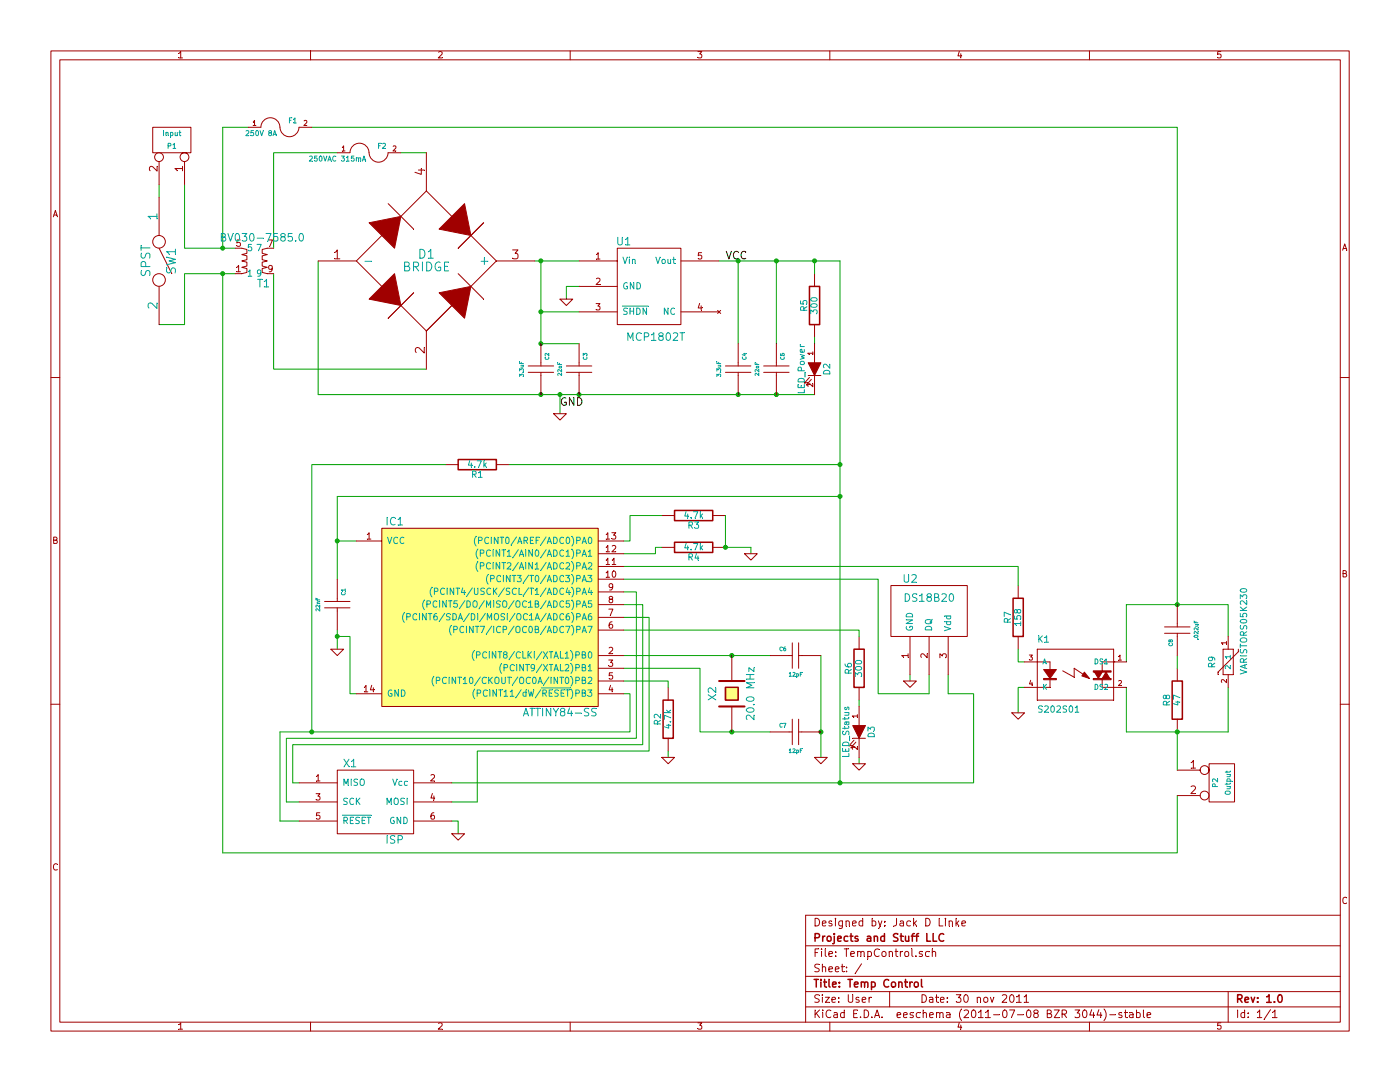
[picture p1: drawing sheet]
EESchema Schematic File Version 2  date 11/30/2011 9:58:48 PM
LIBS:power
LIBS:device
LIBS:transistors
LIBS:conn
LIBS:linear
LIBS:regul
LIBS:74xx
LIBS:adc-dac
LIBS:special
LIBS:microcontrollers
LIBS:atmel
LIBS:TempControl
LIBS:TempControl-cache
EELAYER 25  0
EELAYER END
$Descr User 11000 8500
encoding utf-8
Sheet 1 1
Title "Temp Control"
Date "30 nov 2011"
Rev "1.0"
Comp "Projects and Stuff LLC"
Comment1 "Designed by: Jack D Linke"
Comment2 ""
Comment3 ""
Comment4 ""
$EndDescr
$Comp
L R R2
U 1 1
P 5250 5650
F 0 "R2" V 5330 5650 50  0000 C CNN
F 1 "4.7k" V 5250 5650 50  0000 C CNN
	1    5250 5650
	-1   0    0    1   
$EndComp
$Comp
L R R5
U 1 1
P 6400 2400
F 0 "R5" V 6480 2400 50  0000 C CNN
F 1 "300" V 6400 2400 50  0000 C CNN
	1    6400 2400
	-1   0    0    1   
$EndComp
$Comp
L R R6
U 1 1
P 6750 5250
F 0 "R6" V 6830 5250 50  0000 C CNN
F 1 "300" V 6750 5250 50  0000 C CNN
	1    6750 5250
	-1   0    0    1   
$EndComp
$Comp
L R R7
U 1 1
P 8000 4850
F 0 "R7" V 8080 4850 50  0000 C CNN
F 1 "158" V 8000 4850 50  0000 C CNN
	1    8000 4850
	-1   0    0    1   
$EndComp
$Comp
L R R8
U 1 1
P 9250 5500
F 0 "R8" V 9330 5500 50  0000 C CNN
F 1 "47" V 9250 5500 50  0000 C CNN
	1    9250 5500
	-1   0    0    1   
$EndComp
$Comp
L R R4
U 1 1
P 5450 4300
F 0 "R4" V 5530 4300 50  0000 C CNN
F 1 "4.7k" V 5450 4300 50  0000 C CNN
	1    5450 4300
	0    1    1    0   
$EndComp
$Comp
L R R3
U 1 1
P 5450 4050
F 0 "R3" V 5530 4050 50  0000 C CNN
F 1 "4.7k" V 5450 4050 50  0000 C CNN
	1    5450 4050
	0    1    1    0   
$EndComp
$Comp
L R R1
U 1 1
P 3750 3650
F 0 "R1" V 3830 3650 50  0000 C CNN
F 1 "4.7k" V 3750 3650 50  0000 C CNN
	1    3750 3650
	0    1    1    0   
$EndComp
Wire Wire Line
	7150 5300 7150 5350
Wire Wire Line
	1850 1950 1450 1950
Wire Wire Line
	1450 1950 1450 1450
Wire Wire Line
	6600 6150 6600 2050
Wire Wire Line
	9250 6250 9250 6700
Wire Wire Line
	9250 6700 1750 6700
Wire Wire Line
	4900 4450 8000 4450
Wire Wire Line
	8000 4450 8000 4600
Connection ~ 5700 4300
Wire Wire Line
	5900 4300 5700 4300
Wire Wire Line
	5900 4300 5900 4350
Wire Wire Line
	5200 4300 5150 4300
Wire Wire Line
	5150 4300 5150 4350
Wire Wire Line
	5150 4350 4900 4350
Wire Wire Line
	5250 5400 5250 5350
Wire Wire Line
	5250 5350 4900 5350
Connection ~ 6600 6150
Wire Wire Line
	3550 6150 7650 6150
Wire Wire Line
	7650 6150 7650 5450
Wire Wire Line
	7650 5450 7450 5450
Wire Wire Line
	6750 5000 6750 4950
Wire Wire Line
	6750 4950 4900 4950
Wire Wire Line
	6050 5750 5500 5750
Wire Wire Line
	5500 5750 5500 5250
Wire Wire Line
	5500 5250 4900 5250
Connection ~ 6450 5750
Wire Wire Line
	6450 5150 6450 5950
Connection ~ 2650 4250
Wire Wire Line
	2800 4250 2650 4250
Connection ~ 6600 3650
Wire Wire Line
	6600 3650 4000 3650
Wire Wire Line
	6600 3900 2650 3900
Wire Wire Line
	4900 4850 5100 4850
Wire Wire Line
	5100 4850 5100 5900
Wire Wire Line
	5100 5900 3750 5900
Wire Wire Line
	3750 5900 3750 6300
Wire Wire Line
	4900 4650 5000 4650
Wire Wire Line
	5000 4650 5000 5800
Wire Wire Line
	5000 5800 2250 5800
Wire Wire Line
	2250 5800 2250 6300
Connection ~ 2450 5750
Wire Wire Line
	2200 6450 2200 5750
Wire Wire Line
	6750 5950 6750 6000
Wire Wire Line
	6400 2650 6400 2700
Connection ~ 2650 5000
Wire Wire Line
	2650 5100 2650 4950
Wire Wire Line
	2350 6150 2300 6150
Connection ~ 1750 2150
Connection ~ 5750 5750
Wire Wire Line
	1950 1000 1750 1000
Connection ~ 1750 1950
Wire Wire Line
	1750 1000 1750 1950
Connection ~ 6100 2050
Wire Wire Line
	6600 2050 5650 2050
Wire Wire Line
	5800 2700 5800 2050
Connection ~ 4550 3100
Wire Wire Line
	3350 1200 3150 1200
Connection ~ 4400 3100
Wire Wire Line
	4400 3100 4400 3250
Connection ~ 4250 2700
Wire Wire Line
	4550 2700 4250 2700
Connection ~ 4250 2050
Wire Wire Line
	4550 2450 4250 2450
Wire Wire Line
	3350 2900 2150 2900
Wire Wire Line
	2150 2900 2150 2150
Connection ~ 9250 5750
Wire Wire Line
	8850 5750 9650 5750
Wire Wire Line
	8850 5750 8850 5400
Wire Wire Line
	9650 5750 9650 5400
Wire Wire Line
	8850 5200 8850 4750
Wire Wire Line
	9650 5000 9650 4750
Wire Wire Line
	9650 4750 8850 4750
Connection ~ 9250 4750
Wire Wire Line
	9250 5150 9250 5250
Wire Wire Line
	9250 6050 9250 5750
Wire Wire Line
	2150 1950 2150 1200
Wire Wire Line
	2150 1200 2650 1200
Wire Wire Line
	4550 2050 4200 2050
Wire Wire Line
	4250 2700 4250 2050
Connection ~ 4250 2450
Wire Wire Line
	4550 2250 4450 2250
Wire Wire Line
	4450 2250 4450 2350
Wire Wire Line
	2500 2050 2500 3100
Connection ~ 4250 3100
Connection ~ 5800 3100
Wire Wire Line
	6100 2050 6100 2700
Connection ~ 5800 2050
Connection ~ 5750 5150
Wire Wire Line
	8050 5400 8000 5400
Wire Wire Line
	8000 5400 8000 5600
Wire Wire Line
	3550 6450 3600 6450
Wire Wire Line
	3600 6450 3600 6550
Wire Wire Line
	2200 6450 2350 6450
Wire Wire Line
	2250 6300 2350 6300
Wire Wire Line
	3750 6300 3550 6300
Wire Wire Line
	6400 2050 6400 2150
Connection ~ 6400 2050
Wire Wire Line
	2500 3100 6400 3100
Connection ~ 6100 3100
Wire Wire Line
	6750 5500 6750 5550
Wire Wire Line
	3500 3650 2450 3650
Wire Wire Line
	2450 3650 2450 5750
Wire Wire Line
	4900 5450 4950 5450
Wire Wire Line
	4950 5450 4950 5750
Wire Wire Line
	4950 5750 2200 5750
Wire Wire Line
	2300 6150 2300 5850
Wire Wire Line
	2300 5850 5050 5850
Wire Wire Line
	5050 5850 5050 4750
Wire Wire Line
	5050 4750 4900 4750
Wire Wire Line
	2650 3900 2650 4550
Wire Wire Line
	2650 5000 2750 5000
Wire Wire Line
	2750 5000 2750 5450
Wire Wire Line
	2750 5450 2800 5450
Connection ~ 6600 3900
Wire Wire Line
	6050 5150 4900 5150
Wire Wire Line
	4900 4550 6900 4550
Wire Wire Line
	6900 4550 6900 5450
Wire Wire Line
	6900 5450 7300 5450
Wire Wire Line
	5250 5900 5250 5950
Wire Wire Line
	4900 4250 4950 4250
Wire Wire Line
	4950 4250 4950 4050
Wire Wire Line
	4950 4050 5200 4050
Wire Wire Line
	5700 4300 5700 4050
Wire Wire Line
	1750 6700 1750 2150
Wire Wire Line
	8000 5100 8000 5200
Wire Wire Line
	8000 5200 8050 5200
Wire Wire Line
	9250 4750 9250 1000
Wire Wire Line
	9250 1000 2450 1000
Wire Wire Line
	7450 5450 7450 5300
Wire Wire Line
	1250 1450 1250 1550
Wire Wire Line
	1250 2550 1450 2550
Wire Wire Line
	1450 2550 1450 2150
Wire Wire Line
	1450 2150 1850 2150
Wire Wire Line
	7300 5450 7300 5300
$Comp
L BV030-7585.0 T1
U 1 1
P 2000 2050
F 0 "T1" H 2070 1870 60  0000 C CNN
F 1 "BV030-7585.0" H 2060 2230 60  0000 C CNN
	1    2000 2050
	1    0    0    -1  
$EndComp
$Comp
L SPST SW1
U 1 1
P 1250 2050
F 0 "SW1" H 1250 2150 70  0000 C CNN
F 1 "SPST" H 1250 1950 70  0000 C CNN
	1    1250 2050
	0    1    1    0   
$EndComp
Text Label 4400 3200 0    60   ~ 0
GND
Text Label 5700 2050 0    60   ~ 0
VCC
$Comp
L GND #PWR5
U 1 1
P 5250 5950
F 0 "#PWR5" H 5250 5950 30  0001 C CNN
F 1 "GND" H 5250 5880 30  0001 C CNN
	1    5250 5950
	1    0    0    -1  
$EndComp
$Comp
L GND #PWR6
U 1 1
P 5900 4350
F 0 "#PWR6" H 5900 4350 30  0001 C CNN
F 1 "GND" H 5900 4280 30  0001 C CNN
	1    5900 4350
	1    0    0    -1  
$EndComp
$Comp
L ATTINY84-SS IC1
U 1 1
P 3850 4850
F 0 "IC1" H 3100 5600 60  0000 C CNN
F 1 "ATTINY84-SS" H 4400 4100 60  0000 C CNN
F 2 "SO14" H 3150 4100 60  0001 C CNN
	1    3850 4850
	1    0    0    -1  
$EndComp
$Comp
L GND #PWR8
U 1 1
P 6750 6000
F 0 "#PWR8" H 6750 6000 30  0001 C CNN
F 1 "GND" H 6750 5930 30  0001 C CNN
	1    6750 6000
	1    0    0    -1  
$EndComp
$Comp
L LED D3
U 1 1
P 6750 5750
F 0 "D3" H 6750 5850 50  0000 C CNN
F 1 "LED_Status" H 6750 5650 50  0000 C CNN
	1    6750 5750
	0    1    1    0   
$EndComp
$Comp
L LED D2
U 1 1
P 6400 2900
F 0 "D2" H 6400 3000 50  0000 C CNN
F 1 "LED_Power" H 6400 2800 50  0000 C CNN
	1    6400 2900
	0    1    1    0   
$EndComp
$Comp
L SMALL_CAPACITOR C1
U 1 1
P 2450 4500
F 0 "C1" H 2600 4750 30  0000 C CNN
F 1 "22nF" H 2700 4550 30  0000 C CNN
	1    2450 4500
	0    1    1    0   
$EndComp
$Comp
L GND #PWR2
U 1 1
P 3600 6550
F 0 "#PWR2" H 3600 6550 30  0001 C CNN
F 1 "GND" H 3600 6480 30  0001 C CNN
	1    3600 6550
	1    0    0    -1  
$EndComp
$Comp
L ISP X1
U 1 1
P 2950 6300
F 0 "X1" H 2750 6600 60  0000 C CNN
F 1 "ISP" H 3100 6000 60  0000 C CNN
	1    2950 6300
	1    0    0    -1  
$EndComp
$Comp
L GND #PWR10
U 1 1
P 8000 5600
F 0 "#PWR10" H 8000 5600 30  0001 C CNN
F 1 "GND" H 8000 5530 30  0001 C CNN
	1    8000 5600
	1    0    0    -1  
$EndComp
$Comp
L DS18B20 U2
U 1 1
P 7300 5000
F 0 "U2" H 7150 5450 60  0000 C CNN
F 1 "DS18B20" H 7300 5300 60  0000 C CNN
	1    7300 5000
	1    0    0    -1  
$EndComp
$Comp
L GND #PWR4
U 1 1
P 4450 2350
F 0 "#PWR4" H 4450 2350 30  0001 C CNN
F 1 "GND" H 4450 2280 30  0001 C CNN
	1    4450 2350
	1    0    0    -1  
$EndComp
$Comp
L GND #PWR3
U 1 1
P 4400 3250
F 0 "#PWR3" H 4400 3250 30  0001 C CNN
F 1 "GND" H 4400 3180 30  0001 C CNN
	1    4400 3250
	1    0    0    -1  
$EndComp
$Comp
L SMALL_CAPACITOR C4
U 1 1
P 5600 2650
F 0 "C4" H 5750 2900 30  0000 C CNN
F 1 "3.3uF" H 5850 2700 30  0000 C CNN
	1    5600 2650
	0    1    1    0   
$EndComp
$Comp
L SMALL_CAPACITOR C5
U 1 1
P 5900 2650
F 0 "C5" H 6050 2900 30  0000 C CNN
F 1 "22nF" H 6150 2700 30  0000 C CNN
	1    5900 2650
	0    1    1    0   
$EndComp
$Comp
L MCP1802T U1
U 1 1
P 5100 2250
F 0 "U1" H 4900 2600 60  0000 C CNN
F 1 "MCP1802T" H 5150 1850 60  0000 C CNN
	1    5100 2250
	1    0    0    -1  
$EndComp
$Comp
L GND #PWR9
U 1 1
P 7150 5350
F 0 "#PWR9" H 7150 5350 30  0001 C CNN
F 1 "GND" H 7150 5280 30  0001 C CNN
	1    7150 5350
	1    0    0    -1  
$EndComp
$Comp
L GND #PWR7
U 1 1
P 6450 5950
F 0 "#PWR7" H 6450 5950 30  0001 C CNN
F 1 "GND" H 6450 5880 30  0001 C CNN
	1    6450 5950
	1    0    0    -1  
$EndComp
$Comp
L GND #PWR1
U 1 1
P 2650 5100
F 0 "#PWR1" H 2650 5100 30  0001 C CNN
F 1 "GND" H 2650 5030 30  0001 C CNN
	1    2650 5100
	1    0    0    -1  
$EndComp
$Comp
L CRYSTAL X2
U 1 1
P 5750 5450
F 0 "X2" H 5750 5600 60  0000 C CNN
F 1 "20.0 MHz" H 5750 5300 60  0000 C CNN
	1    5750 5450
	0    -1   -1   0   
$EndComp
$Comp
L VARISTORS05K230 R9
U 1 1
P 9650 5200
F 0 "R9" H 9600 5300 50  0000 L BNN
F 1 "VARISTORS05K230" H 9550 5050 50  0000 L BNN
F 2 "varistor-S05K230" H 9650 5350 50  0001 C CNN
	1    9650 5200
	0    -1   -1   0   
$EndComp
$Comp
L SMALL_CAPACITOR C7
U 1 1
P 6000 5950
F 0 "C7" H 6150 6200 30  0000 C CNN
F 1 "12pF" H 6250 6000 30  0000 C CNN
	1    6000 5950
	1    0    0    -1  
$EndComp
$Comp
L SMALL_CAPACITOR C6
U 1 1
P 6000 5350
F 0 "C6" H 6150 5600 30  0000 C CNN
F 1 "12pF" H 6250 5400 30  0000 C CNN
	1    6000 5350
	1    0    0    -1  
$EndComp
$Comp
L SMALL_CAPACITOR C8
U 1 1
P 9450 5200
F 0 "C8" H 9600 5450 30  0000 C CNN
F 1 ".022uF" H 9700 5250 30  0000 C CNN
	1    9450 5200
	0    -1   -1   0   
$EndComp
$Comp
L SMALL_CAPACITOR C3
U 1 1
P 4350 2650
F 0 "C3" H 4500 2900 30  0000 C CNN
F 1 "22nF" H 4600 2700 30  0000 C CNN
	1    4350 2650
	0    1    1    0   
$EndComp
$Comp
L SMALL_CAPACITOR C2
U 1 1
P 4050 2650
F 0 "C2" H 4200 2900 30  0000 C CNN
F 1 "3.3uF" H 4300 2700 30  0000 C CNN
	1    4050 2650
	0    1    1    0   
$EndComp
$Comp
L FUSE F2
U 1 1
P 2900 1200
F 0 "F2" H 3000 1250 40  0000 C CNN
F 1 "250VAC 315mA" H 2650 1150 40  0000 C CNN
	1    2900 1200
	1    0    0    -1  
$EndComp
$Comp
L FUSE F1
U 1 1
P 2200 1000
F 0 "F1" H 2300 1050 40  0000 C CNN
F 1 "250V 8A" H 2050 950 40  0000 C CNN
	1    2200 1000
	1    0    0    -1  
$EndComp
$Comp
L S102T01 K1
U 1 1
P 8450 5300
F 0 "K1" H 8150 5550 50  0000 L BNN
F 1 "S202S01" H 8150 5000 50  0000 L BNN
F 2 "relay-S102T0X" H 8450 5450 50  0001 C CNN
	1    8450 5300
	1    0    0    -1  
$EndComp
$Comp
L CONN_2 P2
U 1 1
P 9600 6150
F 0 "P2" V 9550 6150 40  0000 C CNN
F 1 "Output" V 9650 6150 40  0000 C CNN
	1    9600 6150
	1    0    0    -1  
$EndComp
$Comp
L CONN_2 P1
U 1 1
P 1350 1100
F 0 "P1" V 1300 1100 40  0000 C CNN
F 1 "Input" V 1400 1100 40  0000 C CNN
	1    1350 1100
	0    1    -1   0   
$EndComp
$Comp
L BRIDGE D1
U 1 1
P 3350 2050
F 0 "D1" H 3350 2100 70  0000 C CNN
F 1 "BRIDGE" H 3350 2000 70  0000 C CNN
	1    3350 2050
	1    0    0    -1  
$EndComp
$EndSCHEMATC
